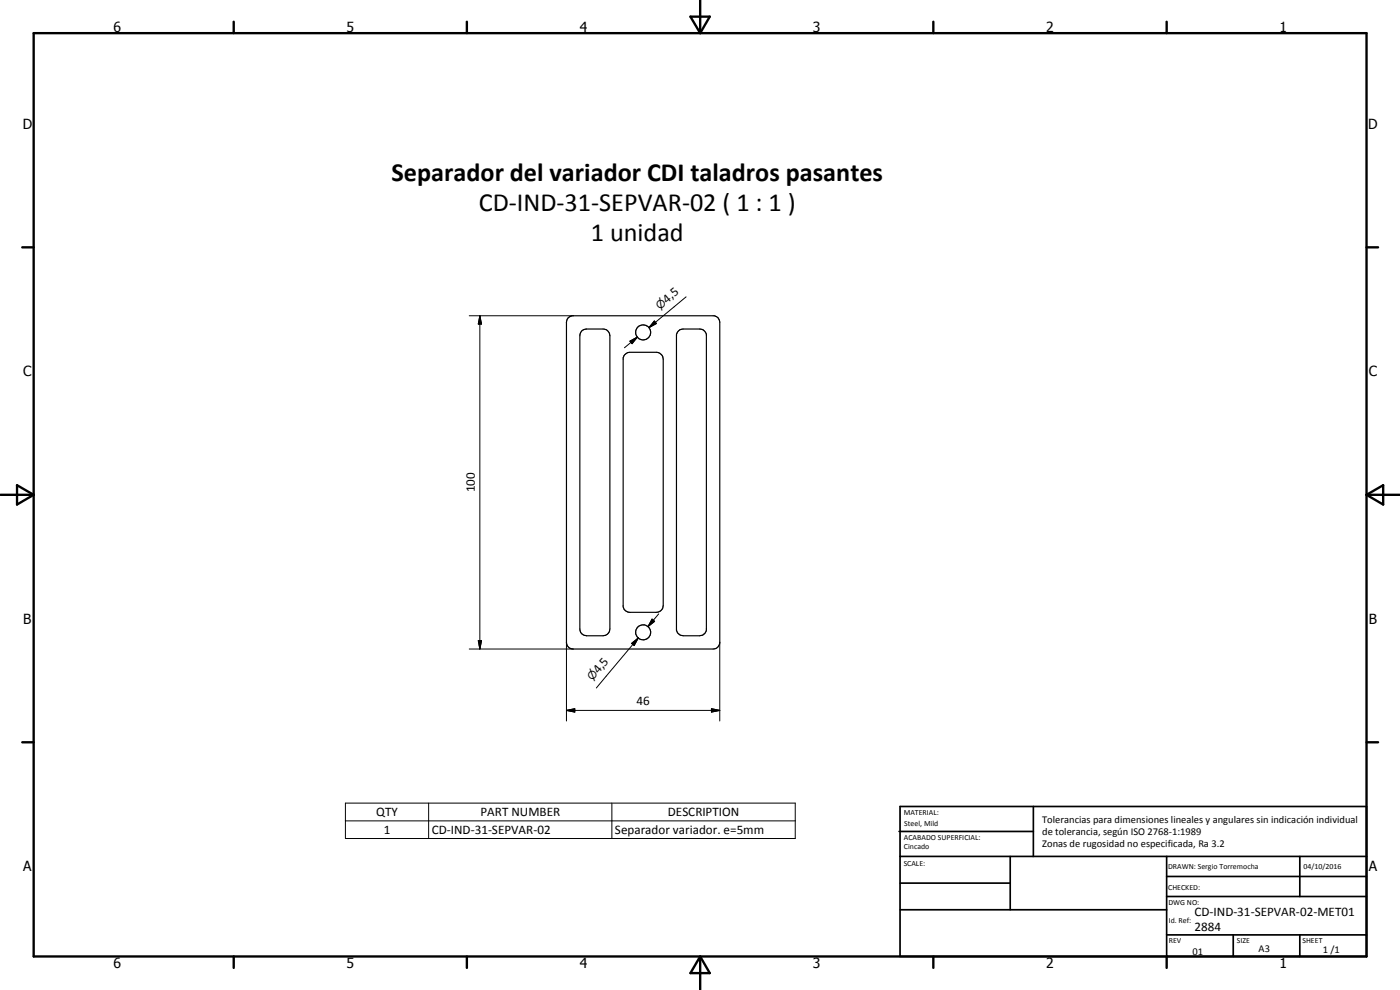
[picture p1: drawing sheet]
<svg xmlns="http://www.w3.org/2000/svg" width="420mm" height="297mm" viewBox="0 0 420 297" stroke-linecap="round" stroke-linejoin="round" font-family="sans-serif">
<g fill="none" stroke="#000" stroke-width=".35">
<path d="M170.5 95.4l1.2-.7h42.7a2.19 2.19 0 0 1 1.6 2v96a2 2 0 0 1-2 2h-42a2 2 0 0 1-2-2v-96zM174.7 99.2l1.3-.5h5a2 2 0 0 1 2 2v88a2.09 2.09 0 0 1-2 2.1h-5a2.02 2.02 0 0 1-2-2.1v-88l.3-1zM203.5 99.4l.5-.4 1-.3h5a2.07 2.07 0 0 1 2 1.7v88.7l-.5 .9-.8 .6-5.7 .2-1-.3-.5-.5-.5-.9v-88.7zM187.5 106.4l.8-.6 .7-.1h8a2.09 2.09 0 0 1 2 2v74a2.09 2.09 0 0 1-2 2l-8.7-.1a2.11 2.11 0 0 1-1.3-1.5v-74.7z"/>
<circle cx="193" cy="99.7" r="2.26"/>
<circle cx="193" cy="189.7" r="2.24"/>
</g>
<g fill="none" stroke="#000" stroke-width=".71">
<path d="M10.1 9.9h400v277.1h-400zM70.1 6.5v3.4M140.1 6.5v3.4M207.2 5h5.8l-2.9 4.9zM210.1 0v9.9M280.1 6.5v3.4M350.1 6.5v3.4M6.7 74.2h3.4M410.1 74.2h3.5M.1 148.5h10M5.1 145.6l5 2.9-5 2.9zM410.1 148.5h10"/>
<path d="M410.1 148.5l5-2.9v5.8zM6.7 222.7h3.4M410.1 222.7h3.5M70.1 287v3.4M140.1 287v3.4M210.1 287v10M210.1 287l2.9 5h-5.8zM280.1 287v3.4M350.1 287v3.4"/>
</g>
<g fill="none" stroke="#000" stroke-width=".51">
<path d="M269.8 249.5h40.3M270.1 242h140v45h-140zM270.1 257h140M303.2 257v16M310.1 242v15M350.1 257v30M390.1 257v12M270.1 265h33.1M270.1 273h80M350.1 269h60M350.1 263h60M350.1 280.5h60"/>
<path d="M370.1 280.5v6.5M390.1 280.5v6.5"/>
</g>
<g fill="none" stroke="#000" stroke-width=".3">
<path d="M140.8 94.7h31.2M144 94.7l.5 2.5h-1zM144 94.7v100M196.4 96.3l.6 .8-2.2 1.2zM196.7 96.7l-1.9 1.6M205.9 89.1l-11.1 9.2M189 102.4l2.3-1.3-1.6 2zM191.3 101.1l-3.9 3.3M140.8 194.7h31.2M143.5 192.2h1l-.5 2.5zM170 192.7v23.6M189.6 193l1.9-1.6-1.2 2.3z"/>
<path d="M191.5 191.4l-1.6 1.9M191.5 191.4l-12.5 15M195.7 185.8l.8 .6-2 1.6zM197.7 184.2l-3.2 3.8M216 192.7v23.6M170 213.1l2.5-.5v1.1zM170 213.1h46M213.5 212.6l2.5 .5-2.5 .6zM103.7 241h135v10.6h-135zM103.7 246.3h135M128.6 241v10.6M183.6 241v10.6"/>
</g>
<path d="M144 94.7l.5 2.5h-1zM196.4 96.3l.6 .8-2.2 1.2zM189 102.4l2.3-1.3-1.6 2zM143.5 192.2h1l-.5 2.5zM189.6 193l1.9-1.6-1.2 2.3zM195.7 185.8l.8 .6-2 1.6zM170 213.1l2.5-.5v1.1zM213.5 212.6l2.5 .5-2.5 .6z" fill="#000"/>
<g font-size="7.9">
<text x="117.5" y="54.4">Separador del variador CDI taladros pasantes</text>
<text x="143.7" y="63.3">CD-IND-31-SEPVAR-02 ( 1 : 1 )</text>
<text x="177.3" y="72.3">1 unidad</text>
</g>
<g font-size="4.2">
<text x="34" y="9.6">6</text>
<text x="104" y="9.6">5</text>
<text x="174" y="9.6">4</text>
<text x="244" y="9.6">3</text>
<text x="314" y="9.6">2</text>
<text x="384" y="9.6">1</text>
<text x="6.8" y="38.7">D</text>
<text x="410.6" y="38.7">D</text>
<text x="7" y="112.9">C</text>
<text x="410.8" y="112.9">C</text>
<text x="7" y="187.1">B</text>
<text x="410.8" y="187.1">B</text>
<text x="7" y="261.4">A</text>
<text x="410.8" y="261.4">A</text>
<text x="34" y="290.4">6</text>
<text x="104" y="290.4">5</text>
<text x="174" y="290.4">4</text>
<text x="244" y="290.4">3</text>
<text x="314" y="290.4">2</text>
<text x="384" y="290.4">1</text>
</g>
<g font-size="3.9">
<text x="200.1" y="91.1" transform="rotate(-39 200.1 91.1)">4,5</text>
<text x="142.5" y="147.7" transform="rotate(-90 142.5 147.7)">100</text>
<text x="179.7" y="202.3" transform="rotate(-50 179.7 202.3)">4,5</text>
<text x="191" y="211.6">46</text>
<text x="112.9" y="244.9">QTY</text>
<text x="144.2" y="244.9">PART NUMBER</text>
<text x="200.4" y="244.9">DESCRIPTION</text>
<text x="115.2" y="250.2">1</text>
<text x="129.6" y="250.2">CD-IND-31-SEPVAR-02</text>
<text x="184.6" y="250.3">Separador variador. e=5mm</text>
<text x="358.5" y="275">CD-IND-31-SEPVAR-02-MET01</text>
<text x="358.5" y="279.4">2884</text>
</g>
<g font-size="3.3">
<text x="198" y="92.9" transform="rotate(-40 198 92.9)">n</text>
<text x="177.8" y="204.5" transform="rotate(-50 177.8 204.5)">n</text>
</g>
<g font-size="3.1">
<text x="312.7" y="246.8">Tolerancias para dimensiones lineales y angulares sin indicación individual</text>
<text x="312.7" y="250.4">de tolerancia, según ISO 2768-1:1989</text>
<text x="312.7" y="254">Zonas de rugosidad no especificada, Ra 3.2</text>
<text x="357.9" y="286.4">01</text>
<text x="377.7" y="285.6">A3</text>
<text x="397" y="285.9">1 /1</text>
</g>
<g font-size="2.4">
<text x="271.2" y="244.4">MATERIAL:</text>
<text x="271.3" y="252">ACABADO SUPERFICIAL:</text>
<text x="271.4" y="247.9">Steel, Mild</text>
<text x="271.3" y="254.6">Cincado</text>
<text x="271.2" y="259.7">SCALE:</text>
<text x="350.6" y="260.8">DRAWN: Sergio Torremocha</text>
<text x="391.2" y="260.6">04/10/2016</text>
<text x="350.6" y="267">CHECKED:</text>
<text x="350.6" y="271.4">DWG NO:</text>
<text x="350.8" y="276.9">Id. Ref:</text>
<text x="350.8" y="282.8">REV</text>
<text x="371.2" y="282.9">SIZE</text>
<text x="390.9" y="282.9">SHEET</text>
</g>
</svg>
